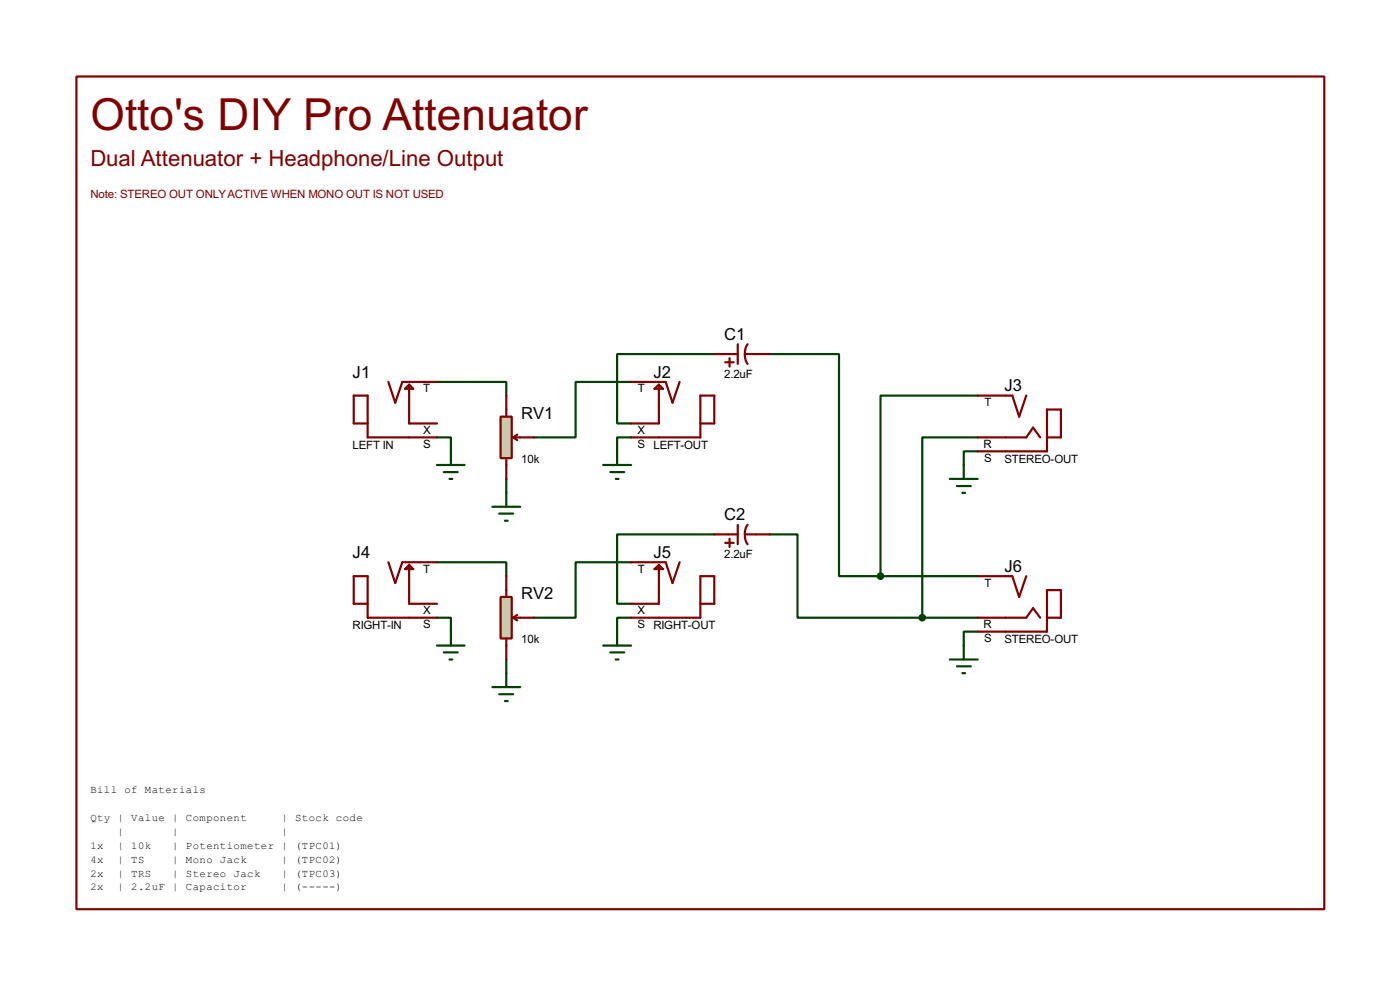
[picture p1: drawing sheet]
<svg xmlns="http://www.w3.org/2000/svg" width="256mm" height="180mm" viewBox="0 0 256 180" stroke-linecap="round" stroke-linejoin="round" font-family="sans-serif">
<g fill="none" stroke="#004000" stroke-width=".4">
<path d="M80.1 69.9h12.7v2.5M115.6 69.9h-10.1v10.2h-7.7M130.9 64.8h-17.8v12.7h2.5M141 64.8h12.7v40.7h7.6M179.1 72.4h-17.8v33.1M80.1 80.1h2.5v2.5M92.8 87.7v2.5M115.6 80.1h-2.5v2.5M130.9 97.8h-17.8v12.7h2.5M141 97.8h5.1v15.3h22.9M179.1 82.6h-2.5v2.5M179.1 80.1h-10.1v33"/>
<path d="M80.1 102.9h12.7v2.6M80.1 113.1h2.5v2.5M115.6 102.9h-10.1v10.2h-7.7M115.6 113.1h-2.5v2.5M161.3 105.5h17.8M169 113.1h10.1M179.1 115.6h-2.5v2.6M92.8 120.7v2.5"/>
</g>
<path d="M67.4 77.5h-2.6v-5.1h2.6v7.7h12.7M71.2 69.9l1.2 3.8 1.3-3.8h6.4M74.2 71.2l.8-.8 .7 .8zM75 70.4v7.1h5.1" fill="none" stroke="#800000" stroke-width=".4"/>
<path d="M91.7 76.3h2.1v7.6h-2.1z" fill="#c8c8aa" stroke="#800000" stroke-width=".4"/>
<g fill="none" stroke="#800000" stroke-width=".4">
<path d="M92.8 72.4v3.9M94.8 79.6l-.8 .5M115.6 69.9h6.4l1.2 3.8 1.3-3.8M119.9 71.2l.8-.8 .8 .8zM120.7 70.4v7.1h-5.1M128.3 77.5h2.6v-5.1h-2.6v7.7h-12.7M130.9 64.8h4.3M132.9 66.3h1.5M133.7 65.6v1.5M135.2 63v3.6M136.7 64.8h4.3M137 63a3.5 3.5 0 0 0 0 3.6"/>
<path d="M179.1 72.4h6.4l1.2 3.9 1.3-3.9M92.8 83.9v3.8M94 80.1l.8 .5M94 80.1h3.8M179.1 80.1h8.9l1.3-1.8 1.3 1.8M191.8 80.1h2.6v-5.1h-2.6v7.6h-12.7M67.4 110.5h-2.6v-5h2.6v7.6h12.7M71.2 102.9l1.2 3.8 1.3-3.8h6.4M74.2 104.2l.8-.8 .7 .8zM75 103.4v7.1h5.1"/>
</g>
<g fill="none" stroke="#004000" stroke-width=".4">
<path d="M80.1 85.1h5M81.3 86.4h2.6M82.4 87.7h.5M82.6 82.6v2.5M90.2 92.8h5.1M91.5 94h2.5M92.5 95.3h.5M92.8 90.2v2.6M110.5 85.1h5.1M111.8 86.4h2.6M112.8 87.7h.5M113.1 82.6v2.5"/>
<path d="M174 87.7h5.1M175.3 89h2.6M176.3 90.2h.5M176.6 85.1v2.6"/>
</g>
<path d="M91.7 109.3h2.1v7.6h-2.1z" fill="#c8c8aa" stroke="#800000" stroke-width=".4"/>
<g fill="none" stroke="#800000" stroke-width=".4">
<path d="M14 14h228.6v152.4h-228.6zM130.9 97.8h4.3M132.9 99.4h1.5M133.7 98.6v1.5M135.2 96.1v3.5M136.7 97.8h4.3M137 96.1a3.4 3.4 0 0 0 0 3.5M92.8 105.5v3.8M92.8 116.9v3.8M94 113.1l.8 .5M94 113.1h3.8M94.8 112.6l-.8 .5"/>
<path d="M115.6 102.9h6.4l1.2 3.8 1.3-3.8M119.9 104.2l.8-.8 .8 .8zM120.7 103.4v7.1h-5.1M128.3 110.5h2.6v-5h-2.6v7.6h-12.7M179.1 113.1h8.9l1.3-1.8 1.3 1.8M179.1 105.5h6.4l1.2 3.8 1.3-3.8M191.8 113.1h2.6v-5.1h-2.6v7.6h-12.7"/>
</g>
<g fill="none" stroke="#004000" stroke-width=".4">
<path d="M80.1 118.2h5M81.3 119.4h2.6M82.6 115.6v2.6M110.5 118.2h5.1M111.8 119.4h2.6M113.1 115.6v2.6M176.6 118.2v2.5M82.4 120.7h.5M90.2 125.8h5.1M91.5 127.1h2.5M92.5 128.3h.5M92.8 123.2v2.6"/>
<path d="M112.8 120.7h.5M174 120.7h5.1M175.3 122h2.6M176.3 123.2h.5"/>
</g>
<g fill="#004000" stroke="#004000" stroke-width=".4">
<circle cx="168.9" cy="113.1" r=".5"/>
<circle cx="161.3" cy="105.5" r=".5"/>
</g>
<text font-size="9.1" fill="#800000" x="16.6" y="23.8">Otto's DIY Pro Attenuator</text>
<text font-size="4.6" fill="#800000" x="16.6" y="30.3">Dual Attenuator + Headphone/Line Output</text>
<g font-size="3.4">
<text x="132.7" y="62.2">C1</text>
<text x="64.6" y="69.1">J1</text>
<text x="119.7" y="69.1">J2</text>
<text x="184" y="71.6">J3</text>
<text x="95.5" y="76.7">RV1</text>
<text x="132.7" y="95.2">C2</text>
<text x="64.6" y="102.1">J4</text>
<text x="119.7" y="102.1">J5</text>
<text x="184" y="104.7">J6</text>
<text x="95.5" y="109.7">RV2</text>
</g>
<text font-size="2.4" fill="#800000" x="16.6" y="36.2">Note: STEREO OUT ONLYACTIVE WHEN MONO OUT IS NOT USED</text>
<g font-size="2.4">
<text x="77.5" y="71.8">T</text>
<text x="116.9" y="71.8">T</text>
<text x="132.7" y="69.2">2.2uF</text>
<text x="180.4" y="74.3">T</text>
<text x="64.6" y="82.2">LEFT IN</text>
<text x="77.5" y="82">S</text>
<text x="77.5" y="79.4">X</text>
<text x="116.8" y="82">S LEFT-OUT</text>
<text x="116.8" y="79.4">X</text>
<text x="180.2" y="82">R</text>
<text x="95.5" y="84.7">10k</text>
<text x="180.3" y="84.5">S</text>
<text x="184" y="84.7">STEREO-OUT</text>
<text x="77.5" y="104.8">T</text>
<text x="116.9" y="104.8">T</text>
<text x="132.7" y="102.2">2.2uF</text>
<text x="180.4" y="107.4">T</text>
<text x="77.5" y="112.4">X</text>
<text x="116.8" y="112.4">X</text>
<text x="64.6" y="115.2">RIGHT-IN</text>
<text x="77.5" y="115">S</text>
<text x="95.5" y="117.7">10k</text>
<text x="116.8" y="115">S RIGHT-OUT</text>
<text x="180.2" y="115">R</text>
<text x="180.3" y="117.5">S</text>
<text x="184" y="117.7">STEREO-OUT</text>
</g>
<g font-size="2.2">
<text x="16.6" y="145.2">Bill of Materials</text>
<text x="16.6" y="150.3">Qty | Value | Component</text>
<text x="16.6" y="155.4">1x</text>
<text x="21.6" y="152.8">|</text>
<text x="21.6" y="155.4">| 10k</text>
<text x="31.6" y="152.8">|</text>
<text x="31.6" y="155.4">| Potentiometer | (TPC01)</text>
<text x="51.6" y="150.3">| Stock code</text>
<text x="51.6" y="152.8">|</text>
<text x="16.6" y="157.9">4x</text>
<text x="16.6" y="160.5">2x</text>
<text x="21.6" y="157.9">| TS</text>
<text x="21.6" y="160.5">| TRS</text>
<text x="31.6" y="157.9">| Mono Jack</text>
<text x="31.6" y="160.5">| Stereo Jack</text>
<text x="51.6" y="157.9">| (TPC02)</text>
<text x="51.6" y="160.5">| (TPC03)</text>
<text x="16.6" y="163">2x</text>
<text x="21.6" y="163">| 2.2uF | Capacitor</text>
<text x="51.6" y="163">| (-----)</text>
</g>
</svg>
